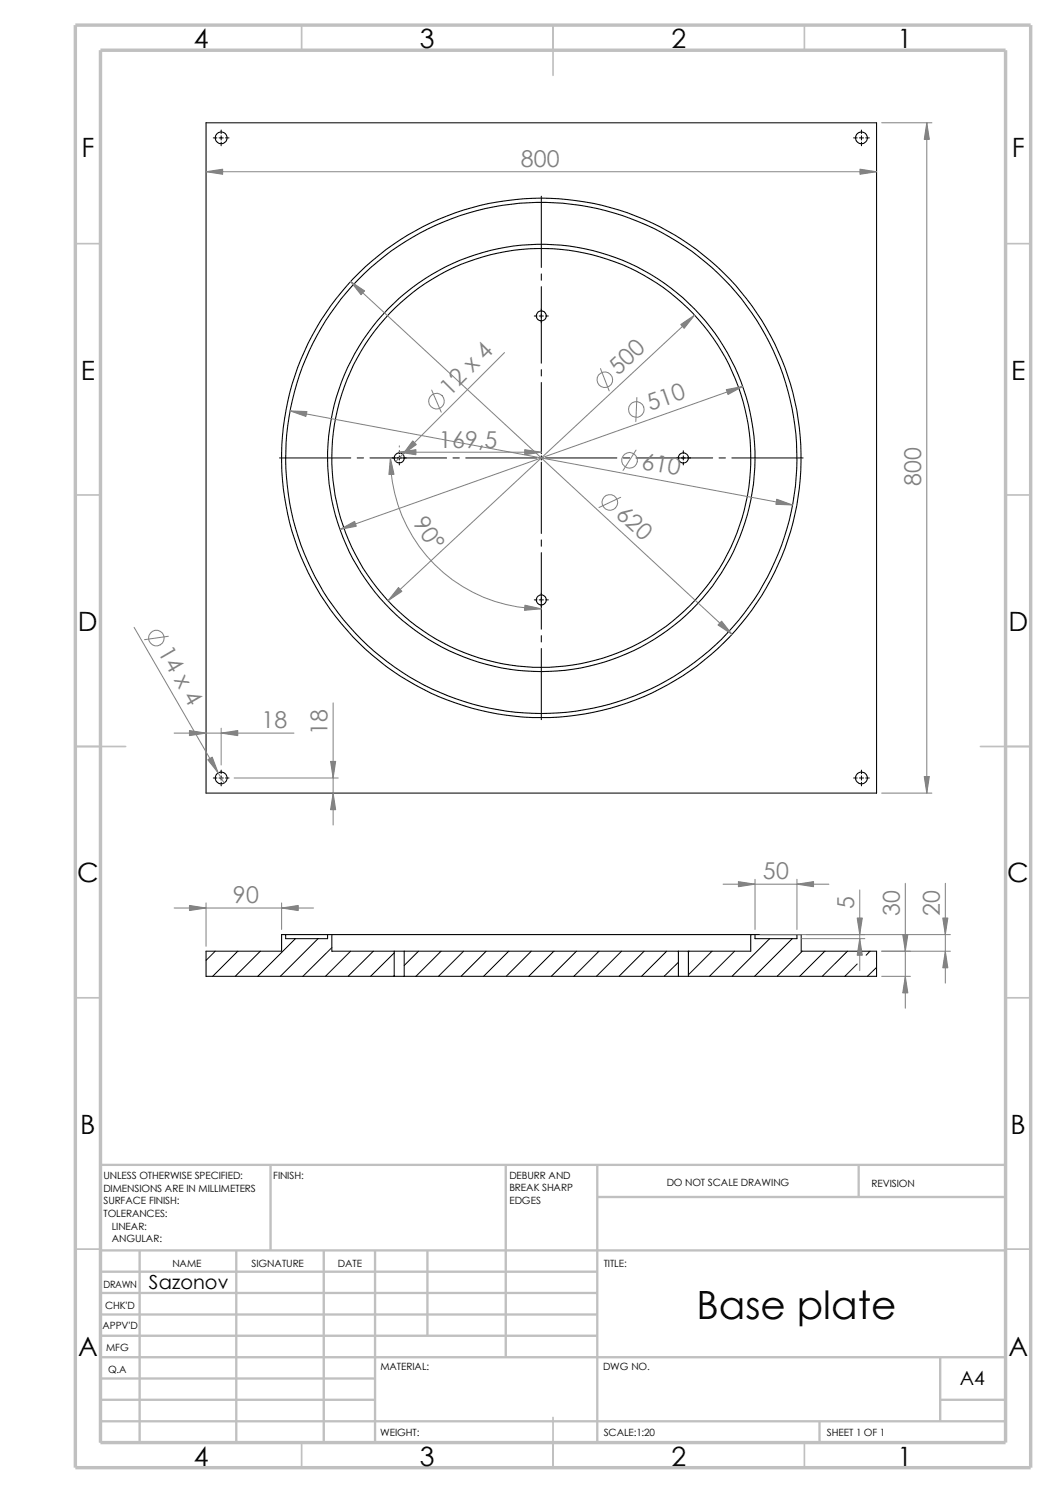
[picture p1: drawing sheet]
<svg xmlns="http://www.w3.org/2000/svg" width="210mm" height="297mm" viewBox="0 0 210 297" stroke-linecap="round" stroke-linejoin="round" font-family="sans-serif">
<g fill="none" stroke="#c0c0c0" stroke-width=".34">
<path d="M60 5v5M110 5v10M160 5v5M15 48.5h5M200 48.5h5M15 98.5h5M200 98.5h5M15 148.5h10M195 148.5h10M15 198.5h5M200 198.5h5M15 248.5h5"/>
<path d="M200 248.5h5M60 287v5M110 282v10M160 287v5"/>
</g>
<g fill="none" stroke="#c0c0c0" stroke-width=".47">
<path d="M53.8 231.7v17.1M100.6 231.7v38.3M118.8 231.7v55.3M118.8 238.1h81.2M170.8 231.7v6.4M200 231.7h-180v55.3M20 248.8h180M20 257.2h98.8M20 253h98.8M27.8 248.8v38.2M47 248.8v38.2M64.4 248.8v38.2"/>
<path d="M74.6 248.8v38.2M85 248.8v16.9M20 265.7h98.8M20 261.5h98.8M20 278.5h54.6M20 274.2h54.6M20 270h180M187 278.5h13M187 270v12.7M20 282.7h180M163 282.7v4.3"/>
</g>
<path d="M15 5h190v287h-190zM20 10h180v277h-180z" fill="none" stroke="#c0c0c0" stroke-width=".68" stroke-linecap="butt"/>
<g fill="none" stroke="#000" stroke-width=".21">
<path d="M41 24.4h133.3v133.4h-133.3zM56.8 185.9h-.8v3.3h-15v5h37.4M56.8 185.9v.8h8.4v-.8M56.8 185.9h8.4M65.2 185.9h.8M66 185.9h83.3M66 185.9v3.3h12.4M78.4 194.2h2M78.4 189.2h2M78.4 189.2v5M80.4 189.2v5M80.4 194.2h54.5"/>
<path d="M80.4 189.2h54.5M134.9 189.2v5M134.9 194.2h2M134.9 189.2h2M136.9 189.2v5M149.3 185.9v3.3h-12.4M149.3 185.9h.9M150.2 185.9h8.3M150.2 185.9v.8h8.3v-.8M158.5 185.9h.8v3.3h15v5h-37.4"/>
<circle cx="44" cy="27.4" r="1.16"/>
<circle cx="171.3" cy="27.4" r="1.18"/>
<circle cx="107.7" cy="62.9" r=".98"/>
<circle cx="79.4" cy="91.1" r="1.01"/>
<circle cx="107.7" cy="91.1" r="51.7"/>
<circle cx="107.7" cy="91.1" r="50.8"/>
<circle cx="107.7" cy="91.1" r="42.5"/>
<circle cx="107.7" cy="91.1" r="41.7"/>
<circle cx="135.9" cy="91.1" r="1.01"/>
<circle cx="107.7" cy="119.3" r=".98"/>
<circle cx="44" cy="154.8" r="1.18"/>
<circle cx="171.3" cy="154.7" r="1.16"/>
</g>
<g fill="none" stroke="#000" stroke-width=".2">
<path d="M42.4 27.4h.7M43.6 27.4h.8M44 25.9v.7M44 27v.9M44 28.3v.7M44.8 27.4h.8M107.7 39v14.2M169.8 27.4h.7M170.9 27.4h.8M171.3 25.9v.7M171.3 27v.9M171.3 28.3v.7"/>
<path d="M172.2 27.4h.7M107.7 54.5v1.3M107.7 57v15.3M106.3 62.9h.5M107.2 62.9h.9M107.7 73.5v1.3M107.7 76.1v14.2M108.5 62.9h.6M55.6 91.1h14.2M71 91.1h1.3M73.6 91.1h15.2M79.4 89.7v.6"/>
<path d="M79.4 90.7v.8M79.4 91.9v.6M90.1 91.1h1.3M92.6 91.1h14.2M107.2 91.1h.9M107.7 90.7v.8M107.7 91.9v14.2M108.5 91.1h14.2M124 91.1h1.2M126.5 91.1h15.2M135.9 89.7v.6M135.9 90.7v.8"/>
<path d="M135.9 91.9v.6M143 91.1h1.3M145.5 91.1h14.2M106.3 119.3h.5M107.2 119.3h.9M107.7 107.4v1.3M107.7 109.9v15.3M108.5 119.3h.6M107.7 126.4v1.3M107.7 129v14.2M42.4 154.8h.7M43.6 154.8h.8"/>
<path d="M44 153.2v.7M44 154.3v.9M44 155.6v.7M44.8 154.8h.8M169.8 154.8h.7M170.9 154.8h.8M171.3 153.2v.7M171.3 154.3v.9M171.3 155.6v.7M172.2 154.8h.7M42.8 189.2l-1.8 1.9M47.3 189.2l-5 5"/>
<path d="M51.8 189.2l-5 5M58.8 186.7l-7.5 7.5M63.2 186.7l-7.4 7.5M66 188.5l-5.8 5.7M69.7 189.2l-5 5M74.3 189.2l-5.1 5M78.4 189.6l-4.7 4.6M78.4 194.1l-.2 .1M83.2 189.2l-2.8 2.9M87.7 189.2l-5 5M92.2 189.2l-5 5M96.7 189.2l-5 5"/>
<path d="M101.2 189.2l-5 5M105.7 189.2l-5 5M110.2 189.2l-5 5M114.6 189.2l-5 5M119.1 189.2l-5 5M123.6 189.2l-5 5M128.1 189.2l-5 5M132.6 189.2l-5 5M134.9 191.4l-2.8 2.8M137.1 189.2l-.2 .2M141.6 189.2l-4.7 4.7M146.1 189.2l-5 5"/>
<path d="M149.4 185.9l-.1 .1M153.1 186.7l-7.5 7.5M157.6 186.7l-7.5 7.5M159.6 189.2l-5 5M164 189.2l-5 5M168.5 189.2l-5 5M170.5 191.8l-2.5 2.4M173 189.2l-.7 .8M174.3 192.4l-1.8 1.8"/>
</g>
<g fill="none" stroke="#808080" stroke-width=".2">
<path d="M41 34.2h133.3M175.3 24.4h10M184.3 24.4v133.4M69.7 56l75.9 70.2M85.9 77.6l1.9 4.4M100.3 70.1l-21.6 21.7M119.4 73.3l1.8 4.5M126.7 79.1l-.3 4.8M138.1 62.7l-60.9 56.8M147.7 76.9l-80.1 28.4M57.7 81.7l99.9 18.8M77.6 91.1a30.1 30.1 0 0 0 30.1 30"/>
<path d="M79.4 90h28.3M79.4 88.7v.2M123.4 98.9l-4.3 2.1M126.5 89.5l-2.6 4.1M26.7 124.8l17.9 31M33.5 126.6l-4.8 .7M66.3 139.8v24.3M34.6 145.8h23.9M44 144.9v7.3M46.6 154.8h20.7M175.3 157.8h10M41 179.6v8.7"/>
<path d="M56 179.6v5.3M143.8 175.9h21M150.2 174.9v10M158.5 174.9v10M171 177v16.1M180 175.7v24.9M188 175.7v19.9M34.6 180.6h27.8M151.2 185.9h37.8M159.5 186.7h12.5M175.3 189.2h13.7M175.3 194.2h5.8"/>
<circle cx="86.8" cy="79.8" r="1.57"/>
<circle cx="120.3" cy="75.5" r="1.55"/>
<circle cx="121.3" cy="99.9" r="1.56"/>
<circle cx="125.2" cy="91.6" r="1.55"/>
<circle cx="126.6" cy="81.5" r="1.55"/>
<circle cx="31.1" cy="126.9" r="1.55"/>
</g>
<g fill="#808080" stroke="#808080" stroke-width=".2">
<path d="M144.4 77.5l3.3-.6-2.9 1.6z"/>
<path d="M67.6 105.3l2.9-1.6 .4 1z"/>
<path d="M66.3 157.8l.5 3.3h-1.1z"/>
<path d="M69.7 56l2.8 1.9-.7 .7z"/>
<path d="M143.5 123.6l2.1 2.6-2.8-1.9z"/>
<path d="M65.7 151.5h1.1l-.5 3.3z"/>
<path d="M41 34.2l3.3-.5v1z"/>
<path d="M184.3 24.4l.5 3.3h-1z"/>
<path d="M41.3 151.1l.9-.5 1.2 3.2z"/>
<path d="M171 33.7l3.3 .5-3.3 .5z"/>
<path d="M183.8 154.5h1l-.5 3.3z"/>
<path d="M82.1 87.7l.7 .7-2.7 2z"/>
<path d="M37.7 145.3l3.3 .5-3.3 .5z"/>
<path d="M44 145.8l3.3-.5v1z"/>
<path d="M154.5 99.3l3.1 1.2-3.3-.2z"/>
<path d="M57.7 81.7l3.3 .2-.2 .9z"/>
<path d="M79.4 90l3.3-.5v1z"/>
<path d="M104.4 89.5l3.3 .5-3.3 .5z"/>
<path d="M79.2 116.9l.7 .7-2.7 1.9z"/>
<path d="M135.4 64.6l2.7-1.9-2 2.6z"/>
<path d="M77.6 91.1l.8 3.3h-1.1z"/>
<path d="M104.4 120.4l3.3 .7-3.4 .3z"/>
<path d="M158.5 175.9l3.3-.5v1z"/>
<path d="M146.9 175.4l3.3 .5-3.3 .5z"/>
<path d="M170.5 182.6h1l-.5 3.3z"/>
<path d="M171 186.7l.5 3.3h-1z"/>
<path d="M180 194.2l.6 3.3h-1.1z"/>
<path d="M179.5 185.9h1.1l-.6 3.3z"/>
<path d="M188 189.2l.5 3.3h-1z"/>
<path d="M187.5 182.6h1l-.5 3.3z"/>
<path d="M37.7 180.1l3.3 .5-3.3 .5z"/>
<path d="M56 180.6l3.3-.5v1z"/>
</g>
<text font-size="7.7" x="138.5" y="262.3">Base plate</text>
<g font-size="5.3">
<text x="38.5" y="9.6">4</text>
<text x="83.5" y="9.6">3</text>
<text x="133.5" y="9.6">2</text>
<text x="178.5" y="9.6">1</text>
<text x="16.2" y="31.3">F</text>
<text x="201.2" y="31.3">F</text>
<text x="16" y="75.6">E</text>
<text x="201.1" y="75.6">E</text>
<text x="15.5" y="125.6">D</text>
<text x="200.6" y="125.6">D</text>
<text x="15.3" y="175.6">C</text>
<text x="200.3" y="175.6">C</text>
<text x="16" y="225.6">B</text>
<text x="201" y="225.6">B</text>
<text x="15.5" y="269.8">A</text>
<text x="200.5" y="269.8">A</text>
<text x="38.5" y="291.6">4</text>
<text x="83.5" y="291.6">3</text>
<text x="133.5" y="291.6">2</text>
<text x="178.5" y="291.6">1</text>
</g>
<g font-size="4.6" fill="#808080">
<text x="103.6" y="33.2">800</text>
<text x="122.9" y="74.7" transform="rotate(-43 122.9 74.7)">50</text>
<text x="89.5" y="78.9" transform="rotate(-45 89.5 78.9)">12 x 4</text>
<text x="129.3" y="81.7" transform="rotate(-19 129.3 81.7)">510</text>
<text x="87.3" y="89">169,5</text>
<text x="127.5" y="93.2" transform="rotate(11 127.5 93.2)">610</text>
<text x="183.2" y="96.6" transform="rotate(-90 183.2 96.6)">800</text>
<text x="82" y="104" transform="rotate(56 82 104)">90°</text>
<text x="122.3" y="102.6" transform="rotate(43 122.3 102.6)">620</text>
<text x="31.3" y="129.7" transform="rotate(60 31.3 129.7)">14 x 4</text>
<text x="52" y="144.9">18</text>
<text x="65.2" y="146.3" transform="rotate(-90 65.2 146.3)">18</text>
<text x="46.3" y="179.7">90</text>
<text x="151.7" y="175">50</text>
<text x="169.9" y="180.9" transform="rotate(-90 169.9 180.9)">5</text>
<text x="178.9" y="182.2" transform="rotate(-90 178.9 182.2)">30</text>
<text x="186.9" y="182.2" transform="rotate(-90 186.9 182.2)">20</text>
</g>
<g font-size="3.9">
<text x="29.6" y="256.5">Sazonov</text>
<text x="190.9" y="275.5">A4</text>
</g>
<g font-size="2">
<text x="20.6" y="234.6">UNLESS OTHERWISE SPECIFIED:</text>
<text x="20.6" y="237.1">DIMENSIONS ARE IN MILLIMETERS</text>
<text x="20.6" y="239.6">SURFACE FINISH:</text>
<text x="54.4" y="234.6">FINISH:</text>
<text x="101.3" y="239.5">EDGES</text>
<text x="101.3" y="234.5">DEBURR AND</text>
<text x="101.3" y="237">BREAK SHARP</text>
<text x="132.6" y="236">DO NOT SCALE DRAWING</text>
<text x="173.3" y="236.2">REVISION</text>
<text x="20.6" y="242.1">TOLERANCES:</text>
<text x="22.2" y="244.6">LINEAR:</text>
<text x="22.2" y="247.1">ANGULAR:</text>
<text x="50" y="252">SIGNATURE</text>
<text x="67.2" y="252">DATE</text>
<text x="120.1" y="252">TITLE:</text>
<text x="20.6" y="256.2">DRAWN</text>
<text x="34.3" y="252.1">NAME</text>
<text x="20.9" y="260.4">CHK'D</text>
<text x="20.4" y="264.5">APPV'D</text>
<text x="21.1" y="268.8">MFG</text>
<text x="21.5" y="273.1">Q.A</text>
<text x="75.6" y="272.5">MATERIAL:</text>
<text x="119.9" y="272.5">DWG NO.</text>
<text x="75.6" y="285.6">WEIGHT:</text>
<text x="120.1" y="285.6">SCALE:1:20</text>
<text x="164.5" y="285.6">SHEET 1 OF 1</text>
</g>
</svg>
